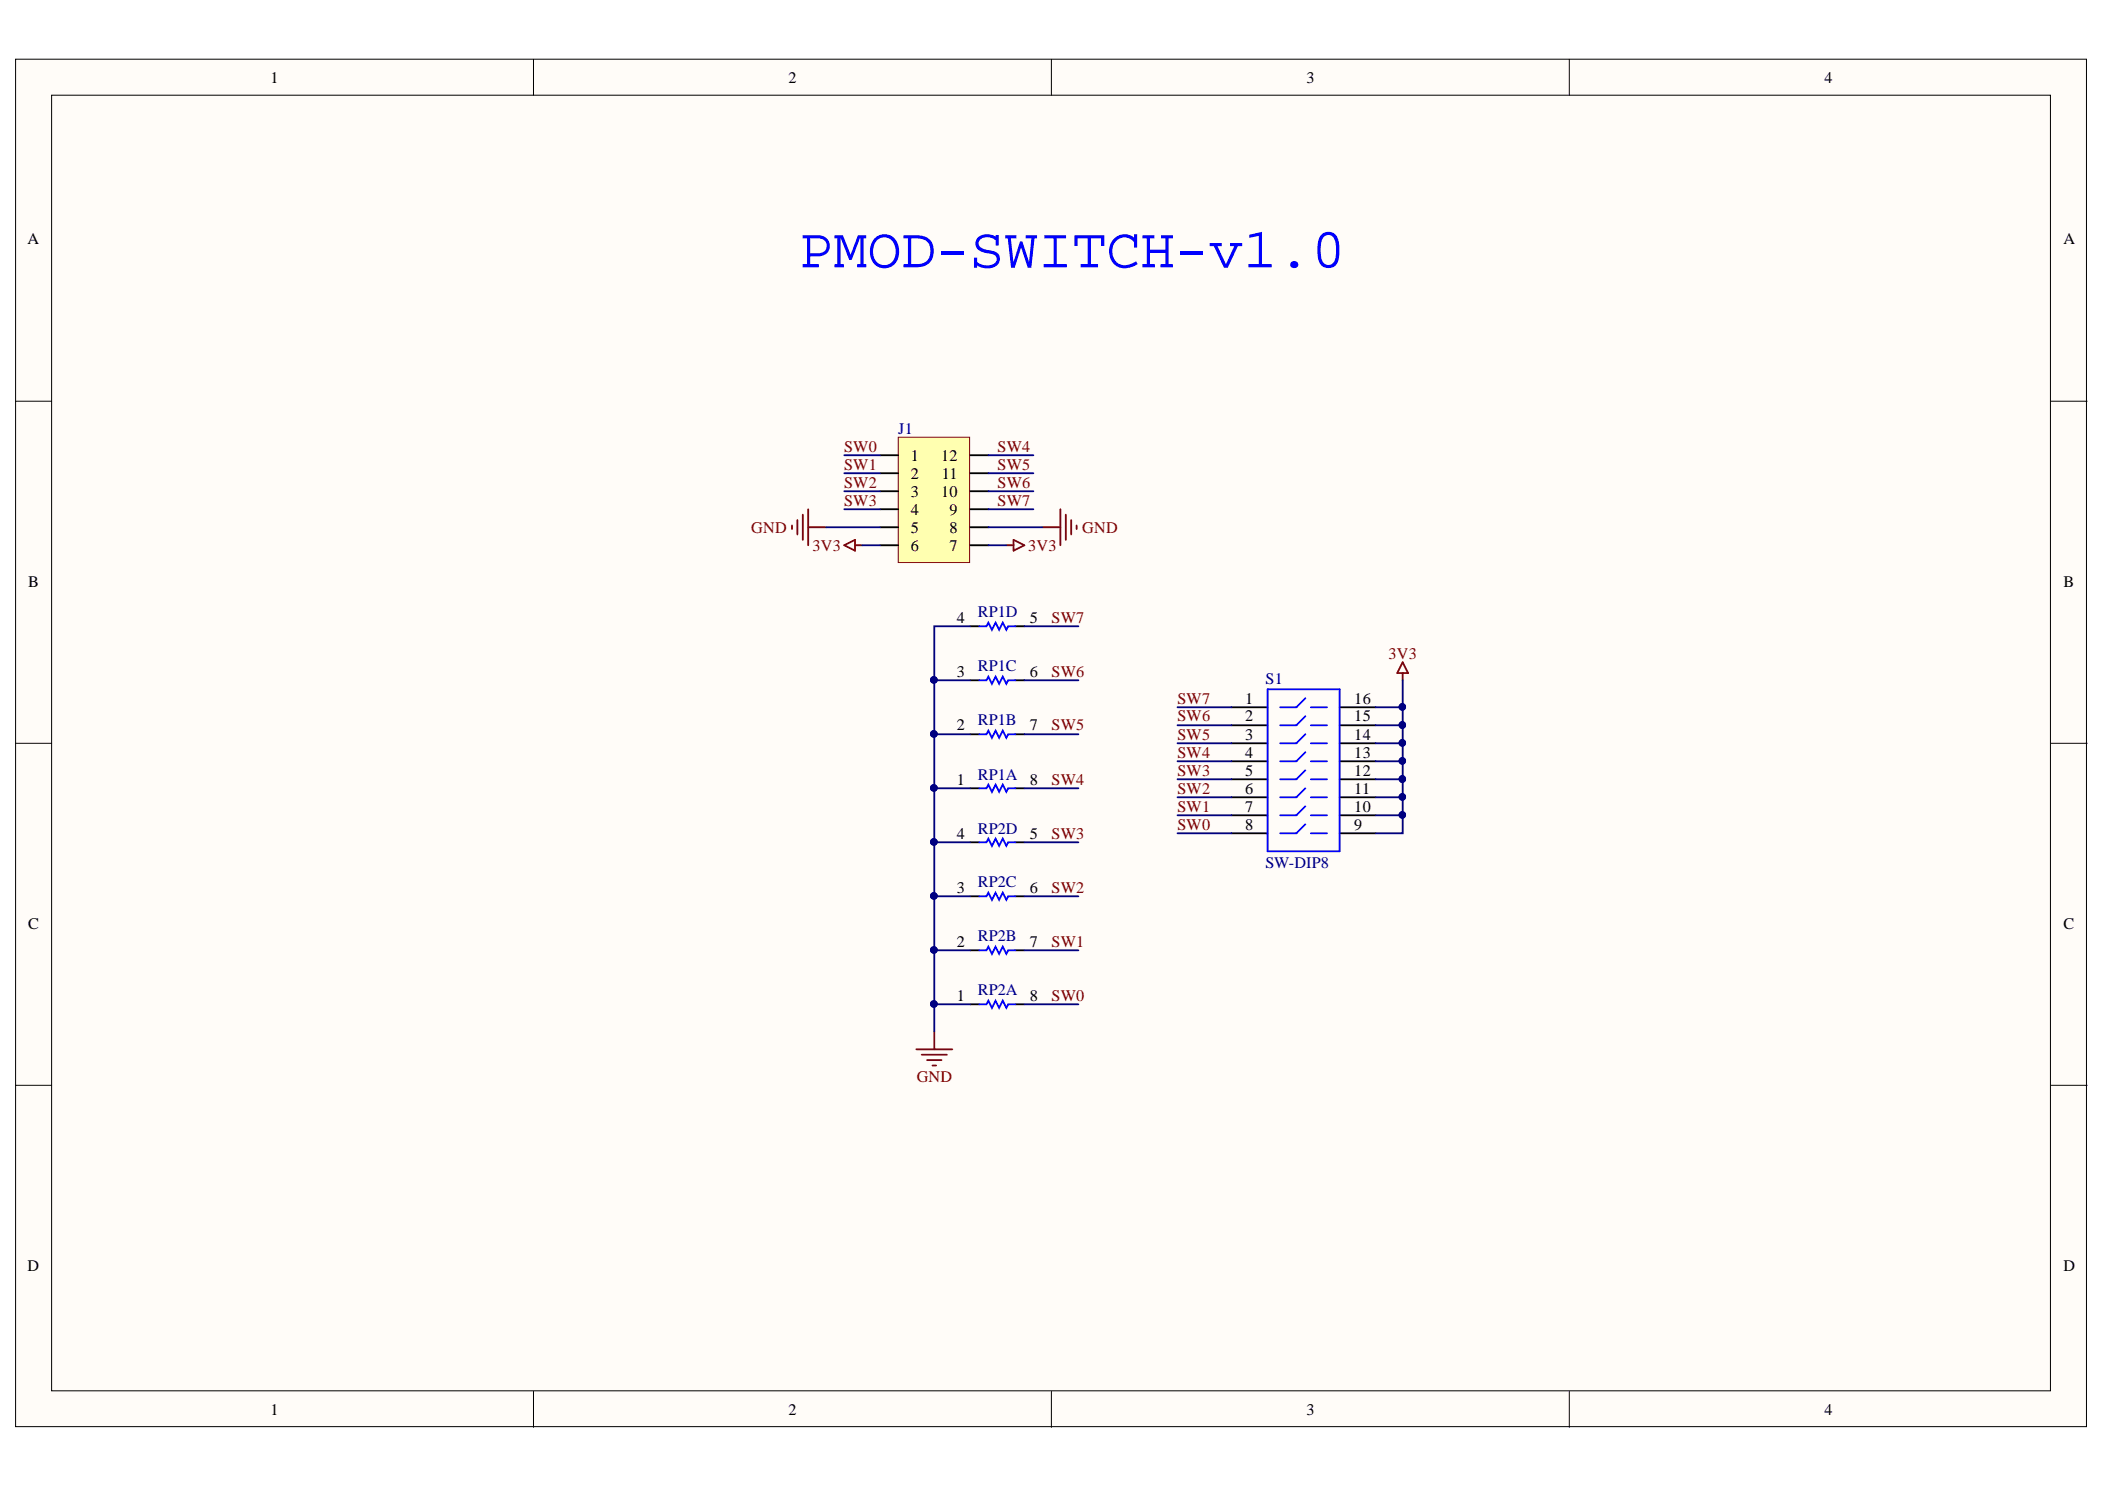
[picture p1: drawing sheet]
<svg xmlns="http://www.w3.org/2000/svg" width="297mm" height="210mm" viewBox="0 0 297 210" stroke-linecap="round" stroke-linejoin="round" font-family="sans-serif">
<g fill="#fffcf8" stroke="#000" stroke-width=".14">
<path d="M2.2 8.4h292.2v192.8h-292.2z"/>
<path d="M7.3 13.4h282v182.8h-282z"/>
</g>
<path d="M75.3 8.4v5M148.4 8.4v5M221.4 8.4v5M2.2 56.6h5.1M289.4 56.6h5.1M2.2 104.9h5.1M289.4 104.9h5.1M2.2 153.1h5.1M289.4 153.1h5.1M75.3 196.3v5M148.4 196.3v5M221.4 196.3v5" fill="none" stroke="#000" stroke-width=".14"/>
<path d="M126.8 61.7h10v17.7h-10z" fill="#ffffb0" stroke="#800000" stroke-width=".14"/>
<g fill="none" stroke="#000" stroke-width=".25">
<path d="M124.2 64.2h2.6M124.2 66.8h2.6M124.2 69.3h2.6M124.2 71.8h2.6M124.2 74.4h2.6M124.2 76.9h2.6M136.9 64.2h2.6M136.9 66.8h2.6M136.9 69.3h2.6M136.9 71.8h2.6M136.9 74.4h2.6M136.9 76.9h2.6"/>
<path d="M136.9 96h1.3M136.9 88.3h1.3M143.3 96h1.2M143.3 88.3h1.2M173.8 99.8h5.1M189 99.8h5.1M136.9 111.2h1.3M136.9 103.6h1.3M136.9 118.8h1.3M143.3 111.2h1.2M143.3 103.6h1.2M143.3 118.8h1.2"/>
<path d="M173.8 102.3h5.1M173.8 104.9h5.1M173.8 107.4h5.1M173.8 109.9h5.1M173.8 112.5h5.1M173.8 115h5.1M173.8 117.5h5.1M189 102.3h5.1M189 104.9h5.1M189 107.4h5.1M189 109.9h5.1M189 112.5h5.1"/>
<path d="M189 115h5.1M189 117.5h5.1M136.9 134.1h1.3M136.9 126.4h1.3M143.3 134.1h1.2M143.3 126.4h1.2M136.9 141.7h1.3M143.3 141.7h1.2"/>
</g>
<g fill="none" stroke="#800000" stroke-width=".25">
<path d="M111.8 74.1v.5M112.5 73.4v2M113.3 72.6v3.6M114 71.8v5.1M114 74.4h2.6M119.1 76.9l1.6-.7v1.5zM120.7 76.9h1M142 76.9h1M143 76.2l1.5 .7-1.5 .8zM147.1 74.4h2.5M149.6 71.8v5.1M150.4 72.6v3.6"/>
<path d="M151.2 73.4v2M151.9 74.1v.5M197.9 93.4l.8 1.5h-1.5zM197.9 94.9v1.1M129.3 148h5.1M130.1 148.8h3.5M130.8 149.5h2.1M131.6 150.3h.5M131.8 145.5v2.5"/>
</g>
<g fill="none" stroke="#00f" stroke-width=".25">
<path d="M138.2 96h1l.3-.5 .5 1 .5-1 .5 1 .5-1 .5 1 .3-.5h1M138.2 88.3h1l.3-.5 .5 1.1 .5-1.1 .5 1.1 .5-1.1 .5 1.1 .3-.6h1M178.9 97.2h10.1v22.9h-10.1zM184.2 98.5l-1.3 1.3h-2.3M185 99.8h2.3M138.2 111.2h1l.3-.5 .5 1 .5-1 .5 1 .5-1 .5 1 .3-.5h1M138.2 103.6h1l.3-.5 .5 1 .5-1 .5 1 .5-1 .5 1 .3-.5h1M138.2 118.8h1l.3-.5 .5 1 .5-1 .5 1 .5-1 .5 1 .3-.5h1M184.2 116.3l-1.3 1.2h-2.3M184.2 113.7l-1.3 1.3h-2.3M184.2 111.2l-1.3 1.3h-2.3M184.2 108.7l-1.3 1.2h-2.3"/>
<path d="M184.2 106.1l-1.3 1.3h-2.3M184.2 103.6l-1.3 1.3h-2.3M184.2 101l-1.3 1.3h-2.3M185 117.5h2.3M185 115h2.3M185 112.5h2.3M185 109.9h2.3M185 107.4h2.3M185 104.9h2.3M185 102.3h2.3M138.2 134.1h1l.3-.6 .5 1.1 .5-1.1 .5 1.1 .5-1.1 .5 1.1 .3-.5h1M138.2 126.4h1l.3-.5 .5 1 .5-1 .5 1 .5-1 .5 1 .3-.5h1"/>
<path d="M138.2 141.7h1l.3-.5 .5 1 .5-1 .5 1 .5-1 .5 1 .3-.5h1"/>
</g>
<g fill="none" stroke="#000080" stroke-width=".25">
<path d="M116.6 74.4h7.6M119.1 64.2h5.1M119.1 66.8h5.1M119.1 71.8h5.1M119.1 69.3h5.1M121.7 76.9h2.5M139.5 64.2h6.3M139.5 76.9h2.5M139.5 74.4h7.6M139.5 66.8h6.3M139.5 71.8h6.3M139.5 69.3h6.3"/>
<path d="M131.8 96h5.1M136.9 88.3h-5.1v53.4h5.1M144.5 96h7.7M144.5 88.3h7.7M166.2 99.8h7.6M194.1 99.8h3.8M197.9 96v21.5h-3.8M131.8 103.6h5.1M131.8 111.2h5.1M131.8 118.8h5.1M144.5 103.6h7.7M144.5 111.2h7.7"/>
<path d="M144.5 118.8h7.7M166.2 102.3h7.6M166.2 104.9h7.6M166.2 107.4h7.6M166.2 109.9h7.6M166.2 112.5h7.6M166.2 115h7.6M166.2 117.5h7.6M194.1 102.3h3.8M194.1 104.9h3.8M194.1 107.4h3.8M194.1 109.9h3.8"/>
<path d="M194.1 112.5h3.8M194.1 115h3.8M131.8 126.4h5.1M131.8 134.1h5.1M144.5 126.4h7.7M144.5 134.1h7.7M131.8 141.7v3.8M144.5 141.7h7.7"/>
</g>
<g fill="#000080" stroke="#000080" stroke-width=".14">
<circle cx="131.8" cy="141.6" r=".46"/>
<circle cx="197.9" cy="115" r=".46"/>
<circle cx="197.9" cy="99.7" r=".46"/>
<circle cx="197.9" cy="102.3" r=".46"/>
<circle cx="197.9" cy="104.8" r=".46"/>
<circle cx="197.9" cy="107.3" r=".46"/>
<circle cx="197.9" cy="109.9" r=".46"/>
<circle cx="197.9" cy="112.4" r=".46"/>
<circle cx="131.8" cy="95.9" r=".46"/>
<circle cx="131.8" cy="103.5" r=".46"/>
<circle cx="131.8" cy="111.1" r=".46"/>
<circle cx="131.8" cy="118.8" r=".46"/>
<circle cx="131.8" cy="126.4" r=".46"/>
<circle cx="131.8" cy="134" r=".46"/>
</g>
<text font-size="8" fill="#00f" x="112.8" y="37.7">PMOD-SWITCH-v1.0</text>
<g font-size="2.3">
<text x="38.2" y="11.7">1</text>
<text x="111.2" y="11.7">2</text>
<text x="184.3" y="11.7">3</text>
<text x="257.4" y="11.7">4</text>
<text x="3.9" y="34.5">A</text>
<text x="291.2" y="34.5">A</text>
<text x="128.5" y="65">1</text>
<text x="132.8" y="65">12</text>
<text x="128.5" y="67.5">2</text>
<text x="128.5" y="70.1">3</text>
<text x="132.8" y="70.1">10</text>
<text x="132.9" y="67.5">11</text>
<text x="128.5" y="72.6">4</text>
<text x="128.5" y="75.1">5</text>
<text x="128.5" y="77.7">6</text>
<text x="134" y="77.7">7</text>
<text x="134" y="75.1">8</text>
<text x="134" y="72.6">9</text>
<text x="4" y="82.8">B</text>
<text x="291.2" y="82.8">B</text>
<text x="135" y="87.8">4</text>
<text x="145.3" y="87.8">5</text>
<text x="135" y="95.4">3</text>
<text x="145.3" y="95.4">6</text>
<text x="175.7" y="99.2">1</text>
<text x="175.7" y="101.8">2</text>
<text x="191.1" y="99.2">16</text>
<text x="191.1" y="101.8">15</text>
<text x="135" y="103">2</text>
<text x="145.3" y="103">7</text>
<text x="175.7" y="104.4">3</text>
<text x="175.7" y="106.9">4</text>
<text x="191.1" y="104.4">14</text>
<text x="191.1" y="106.9">13</text>
<text x="135" y="110.7">1</text>
<text x="145.3" y="110.7">8</text>
<text x="175.7" y="109.5">5</text>
<text x="175.7" y="112">6</text>
<text x="191.1" y="109.5">12</text>
<text x="191.1" y="112">11</text>
<text x="135" y="118.3">4</text>
<text x="145.3" y="118.3">5</text>
<text x="175.7" y="114.5">7</text>
<text x="175.7" y="117.1">8</text>
<text x="191.1" y="114.5">10</text>
<text x="191.1" y="117.1">9</text>
<text x="135" y="125.9">3</text>
<text x="145.3" y="125.9">6</text>
<text x="4" y="131">C</text>
<text x="291.2" y="131">C</text>
<text x="135" y="133.6">2</text>
<text x="145.3" y="133.6">7</text>
<text x="135" y="141.2">1</text>
<text x="145.3" y="141.2">8</text>
<text x="3.9" y="179.3">D</text>
<text x="291.2" y="179.3">D</text>
<text x="38.2" y="199.6">1</text>
<text x="111.2" y="199.6">2</text>
<text x="184.3" y="199.6">3</text>
<text x="257.4" y="199.6">4</text>
</g>
<g font-size="2.3" fill="#800000">
<text x="119.1" y="63.7">SW0</text>
<text x="140.8" y="63.7">SW4</text>
<text x="119.1" y="66.3">SW1</text>
<text x="119.1" y="68.8">SW2</text>
<text x="119.1" y="71.3">SW3</text>
<text x="140.8" y="66.3">SW5</text>
<text x="140.8" y="68.8">SW6</text>
<text x="140.8" y="71.3">SW7</text>
<text x="106" y="75.1">GND</text>
<text x="114.6" y="77.7">3V3</text>
<text x="145.1" y="77.7">3V3</text>
<text x="152.7" y="75.1">GND</text>
<text x="148.4" y="87.8">SW7</text>
<text x="148.4" y="95.4">SW6</text>
<text x="195.9" y="92.9">3V3</text>
<text x="166.2" y="101.8">SW6</text>
<text x="166.2" y="99.2">SW7</text>
<text x="148.4" y="103">SW5</text>
<text x="166.2" y="106.9">SW4</text>
<text x="166.2" y="104.4">SW5</text>
<text x="148.4" y="110.7">SW4</text>
<text x="166.2" y="112">SW2</text>
<text x="166.2" y="109.5">SW3</text>
<text x="148.4" y="118.3">SW3</text>
<text x="166.2" y="117.1">SW0</text>
<text x="166.2" y="114.5">SW1</text>
<text x="148.4" y="125.9">SW2</text>
<text x="148.4" y="133.6">SW1</text>
<text x="148.4" y="141.2">SW0</text>
<text x="129.4" y="152.6">GND</text>
</g>
<g font-size="2.3" fill="#000080">
<text x="126.7" y="61.2">J1</text>
<text x="138" y="87.1">RP1D</text>
<text x="138" y="94.7">RP1C</text>
<text x="178.6" y="96.4">S1</text>
<text x="138" y="102.3">RP1B</text>
<text x="138" y="110">RP1A</text>
<text x="138" y="117.6">RP2D</text>
<text x="138" y="125.2">RP2C</text>
<text x="178.6" y="122.4">SW-DIP8</text>
<text x="138" y="132.8">RP2B</text>
<text x="138" y="140.4">RP2A</text>
</g>
</svg>
